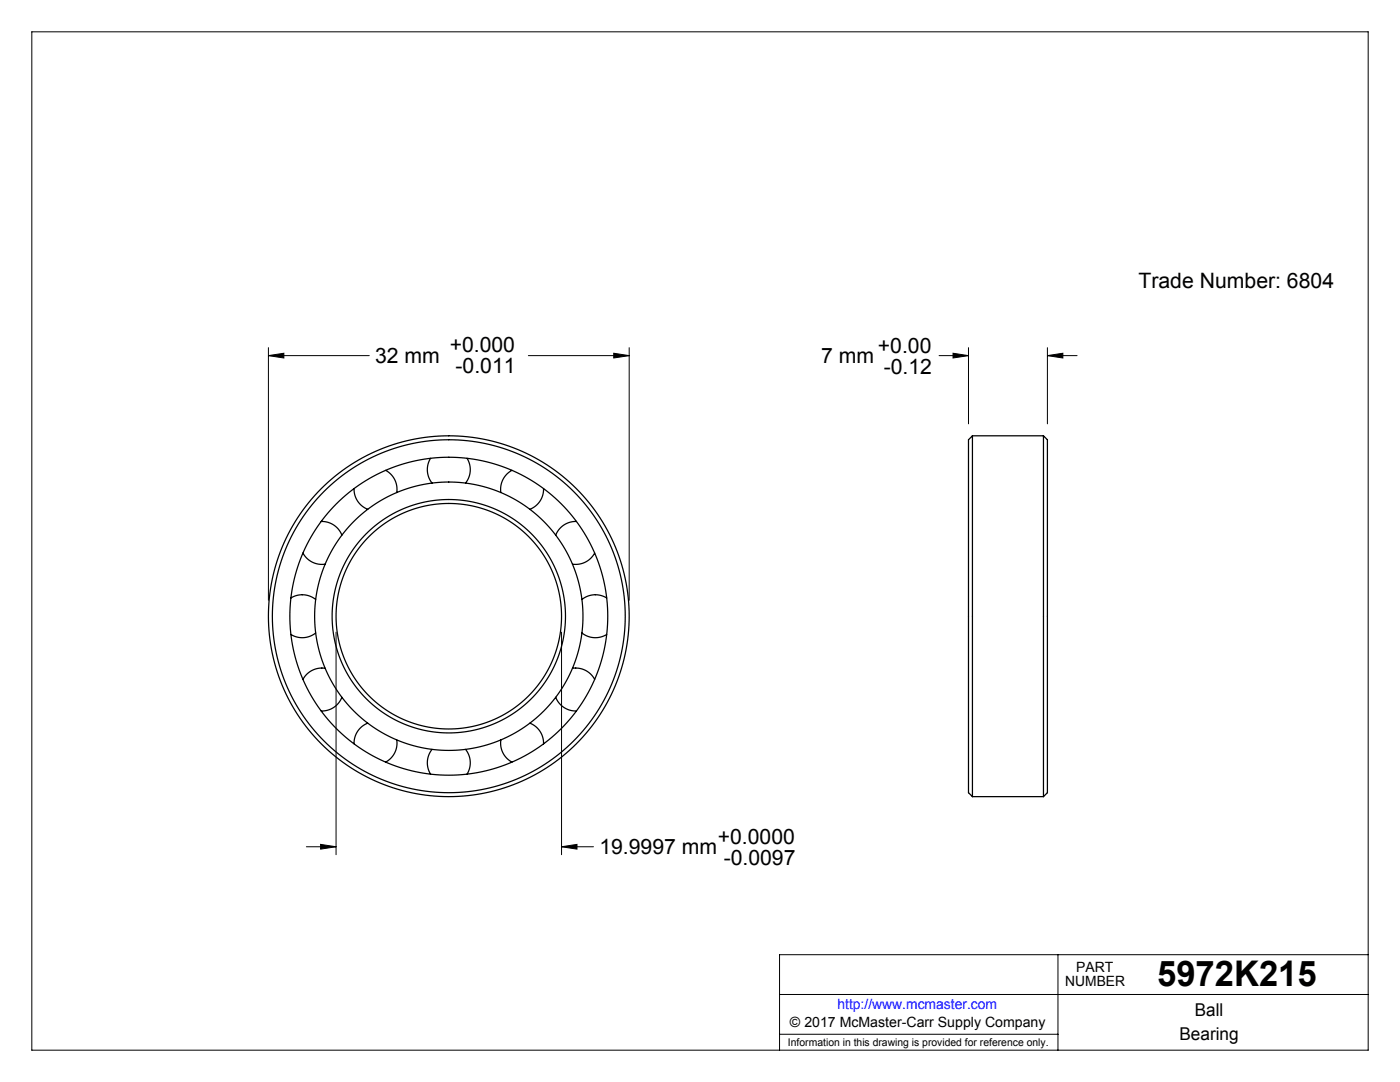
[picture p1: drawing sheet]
<svg xmlns="http://www.w3.org/2000/svg" width="279mm" height="216mm" viewBox="0 0 279 216" stroke-linecap="round" stroke-linejoin="round" font-family="sans-serif">
<g fill="none" stroke="#000" stroke-width=".2">
<path d="M6.3 6.3h266.8v203.2h-266.8zM53.6 71l3-.5v.9zM53.6 69.4v50.4M53.6 71h20.1M105.4 71h20.2M122.5 70.5l3.1 .5-3.1 .4zM125.6 69.4v50.4M187.4 71h5.9M190.2 70.5l3.1 .5-3.1 .4zM193.3 69.4v15.2M209 71l3.1-.5v.9zM209 71h6"/>
<path d="M209 69.4v15.2M67.1 126.1v44.4M112.1 126.1v44.4M61.1 169h6M64 168.5l3.1 .5-3.1 .4zM112.1 169l3-.5v.9zM112.1 169h6.3M155.6 198.4h117.5M211.1 190.5v19M273.1 190.5h-117.5v19M155.6 206.4h55.5"/>
</g>
<path d="M53.6 71l3-.5v.9zM122.5 70.5l3.1 .5-3.1 .4zM64 168.5l3.1 .5-3.1 .4zM112.1 169l3-.5v.9zM190.2 70.5l3.1 .5-3.1 .4zM209 71l3.1-.5v.9z" fill="#000"/>
<g fill="none" stroke="#000" stroke-width=".25">
<path d="M70.7 97.5a4.3 4.3 0 0 0 2.7 4.1M77 93.8v.1a4.3 4.3 0 0 1 2.2 4.4M85.9 91.4v.1a4.3 4.3 0 0 0 .3 4.9M93.2 91.4v.1a4.3 4.3 0 0 1-.3 4.9M102.2 93.8l-.1 .1a4.3 4.3 0 0 0-2.1 4.4M108.5 97.5a4.3 4.3 0 0 1-2.8 4.1M194.1 87v72M194.1 87l-.8 .7v70.5l.8 .8M194.1 87h14.1M208.2 87l.8 .7v70.5l-.8 .8M208.2 87v72M58.1 119.3a4.3 4.3 0 0 1 4.9 .3"/>
<path d="M60.5 110.4a4.3 4.3 0 0 0 4.4 2.2M64.1 104.1a4.3 4.3 0 0 1 4.1 2.7M115 104.1a4.3 4.3 0 0 0-4.1 2.7M118.7 110.4a4.3 4.3 0 0 1-4.5 2.2M121.1 119.3h-.1a4.3 4.3 0 0 0-4.9 .3M63 126.3a4.3 4.3 0 0 1-4.9 .3M64.9 133.3h-.1a4.3 4.3 0 0 0-4.3 2.3M68.2 139.1a4.3 4.3 0 0 1-4.1 2.8M110.9 139.1a4.3 4.3 0 0 0 4.1 2.8M114.2 133.3h.1a4.3 4.3 0 0 1 4.4 2.3M116.1 126.3h.1a4.3 4.3 0 0 0 4.9 .3M73.4 144.3a4.3 4.3 0 0 0-2.7 4.1"/>
<path d="M79.2 147.6v.1a4.3 4.3 0 0 1-2.2 4.4M86.2 149.5a4.3 4.3 0 0 0-.3 5M92.9 149.5a4.3 4.3 0 0 1 .3 5M100 147.6v.1a4.3 4.3 0 0 0 2.2 4.4M105.7 144.3h.1a4.3 4.3 0 0 1 2.7 4.1M194.1 159h14.1"/>
<circle cx="89.6" cy="123" r="23.3"/>
<circle cx="89.6" cy="123" r="31.7"/>
<circle cx="89.6" cy="123" r="22.5"/>
<circle cx="89.6" cy="123" r="36"/>
<circle cx="89.6" cy="123" r="26.8"/>
<circle cx="89.6" cy="123" r="35.2"/>
</g>
<text font-size="7.1" x="230.9" y="196.8">5972K215</text>
<g font-size="4.2">
<text x="227.2" y="57.4">Trade Number: 6804</text>
<text x="89.7" y="70.3">+0.000</text>
<text x="175.2" y="70.5">+0.00</text>
<text x="74.9" y="72.4">32 mm</text>
<text x="90.9" y="74.5">-0.011</text>
<text x="163.9" y="72.4">7 mm</text>
<text x="176.4" y="74.7">-0.12</text>
<text x="119.6" y="170.4">19.9997 mm</text>
<text x="143.3" y="168.4">+0.0000</text>
<text x="144.4" y="172.6">-0.0097</text>
</g>
<g font-size="3.5">
<text x="238.5" y="202.8">Ball</text>
<text x="235.4" y="207.5">Bearing</text>
</g>
<g font-size="2.8">
<text x="212.6" y="196.8">NUMBER</text>
<text x="214.8" y="194">PART</text>
<text x="157.7" y="205">© 2017 McMaster-Carr Supply Company</text>
</g>
<text font-size="2.8" fill="#00f" x="167.1" y="201.4">http://www.mcmaster.com</text>
<text font-size="2.1" x="157.3" y="208.6">Information in this drawing is provided for reference only.</text>
</svg>
